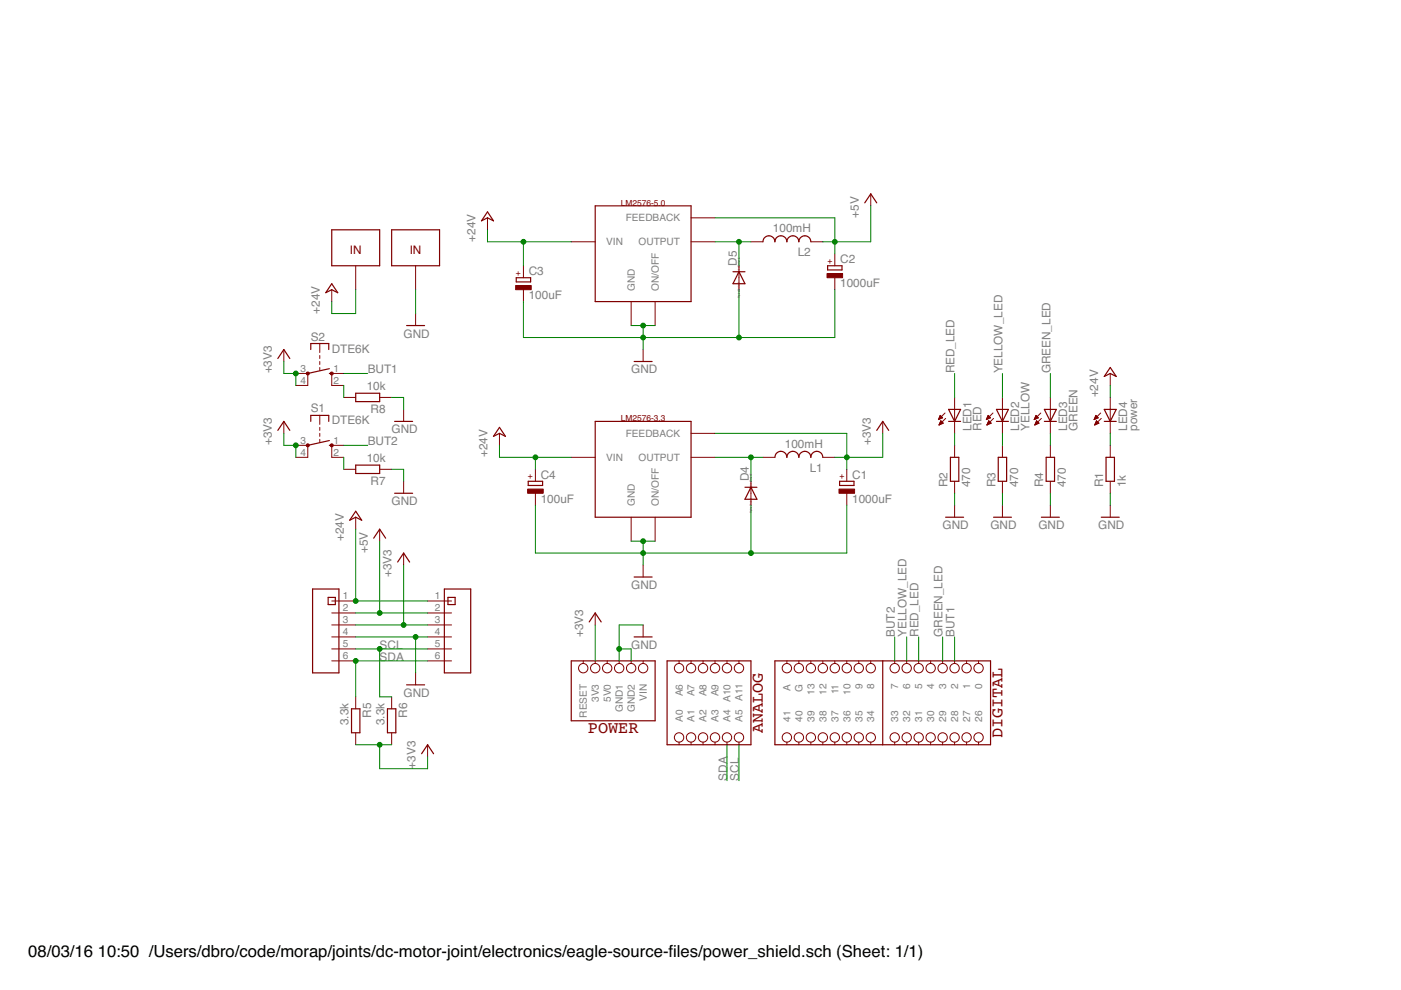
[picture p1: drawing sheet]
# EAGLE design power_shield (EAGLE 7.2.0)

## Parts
C1  1000uF  CPOL-EU150CLZ-1010  [150CLZ-1010]
C2  1000uF  CPOL-EU150CLZ-1010  [150CLZ-1010]
C3  100uF  CPOL-EU150CLZ-1010  [150CLZ-1010]
C4  100uF  CPOL-EU150CLZ-1010  [150CLZ-1010]
D4  DIODE-DO214AA  [DO214AA]
D5  DIODE-DO214AA  [DO214AA]
L1  100mH  L-US6000-XXX-RC  [6000-XXXX-RC]
L2  100mH  L-US6000-XXX-RC  [6000-XXXX-RC]
LED1  RED  LEDCHIPLED_1206  [CHIPLED_1206]
LED2  YELLOW  LEDCHIPLED_1206  [CHIPLED_1206]
LED3  GREEN  LEDCHIPLED_1206  [CHIPLED_1206]
LED4  power  LEDCHIPLED_1206  [CHIPLED_1206]
R1  1k  R-EU_R0603  [R0603]
R2  470  R-EU_R0603  [R0603]
R3  470  R-EU_R0603  [R0603]
R4  470  R-EU_R0603  [R0603]
R5  3.3k  R-EU_R0603  [R0603]
R6  3.3k  R-EU_R0603  [R0603]
R7  10k  R-EU_R0603  [R0603]
R8  10k  R-EU_R0603  [R0603]
S1  DTE6K  [DTE6K]
S2  DTE6K  [DTE6K]
U$1  UNO32_SHIELD  [UNO32_SHIELD]
U$2  LM2576-5.0  [TO-220-5]
U$3  LM2576-3.3  [TO-220-5]
U$4  MOLEX_3.96MM_6P  [MOLEX_3.96MM_6P]
U$5  MOLEX_3.96MM_6P  [MOLEX_3.96MM_6P]
U$6  LABBHYLSA  [LABBHYLSA]
U$7  LABBHYLSA  [LABBHYLSA]

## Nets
+3V3: C1.+ L1.2 R5.2 R6.2 S1.3(P) S1.4(P) S2.3(P) S2.4(P) U$1.3V3 U$3.4(FEEDBACK) U$4.3 U$5.3
+5V: C2.+ L2.2 U$2.4(FEEDBACK) U$4.2 U$5.2
+24V: C3.+ C4.+ LED4.A U$2.1(VIN) U$3.1(VIN) U$4.1 U$5.1 U$6.IN U$6.IN2(IN)
BUT1: S2.1(S) U$1.2
BUT2: S1.1(S) U$1.7
GND: C1.- C2.- C3.- C4.- D4.A D5.A R1.1 R2.1 R3.1 R4.1 R7.1 R8.1 U$1.GND1 U$1.GND2 U$2.3(GND) U$2.5(ON/OFF) U$3.3(GND) U$3.5(ON/OFF) U$4.4 U$5.4 U$7.IN U$7.IN2(IN)
GREEN_LED: LED3.A U$1.3
N$1: LED4.C R1.2
N$2: D5.C L2.1 U$2.2(OUTPUT)
N$3: LED1.C R2.2
N$4: LED2.C R3.2
N$5: D4.C L1.1 U$3.2(OUTPUT)
N$6: LED3.C R4.2
N$7: R7.2 S1.2(S)
N$8: R8.2 S2.2(S)
RED_LED: LED1.A U$1.5
SCL: R6.1 U$1.A5 U$4.5 U$5.5
SDA: R5.1 U$1.A4 U$4.6 U$5.6
YELLOW_LED: LED2.A U$1.6
Unconnected: U$1.0 U$1.1 U$1.4 U$1.5V0 U$1.8 U$1.9 U$1.10 U$1.11 U$1.12 U$1.13 U$1.26 U$1.27 U$1.28 U$1.29 U$1.30 U$1.31 U$1.32 U$1.33 U$1.34 U$1.35 U$1.36 U$1.37 U$1.38 U$1.39 U$1.40 U$1.41 U$1.A U$1.A0 U$1.A1 U$1.A2 U$1.A3 U$1.A6 U$1.A7 U$1.A8 U$1.A9 U$1.A10 U$1.A11 U$1.G U$1.RESET U$1.VIN
